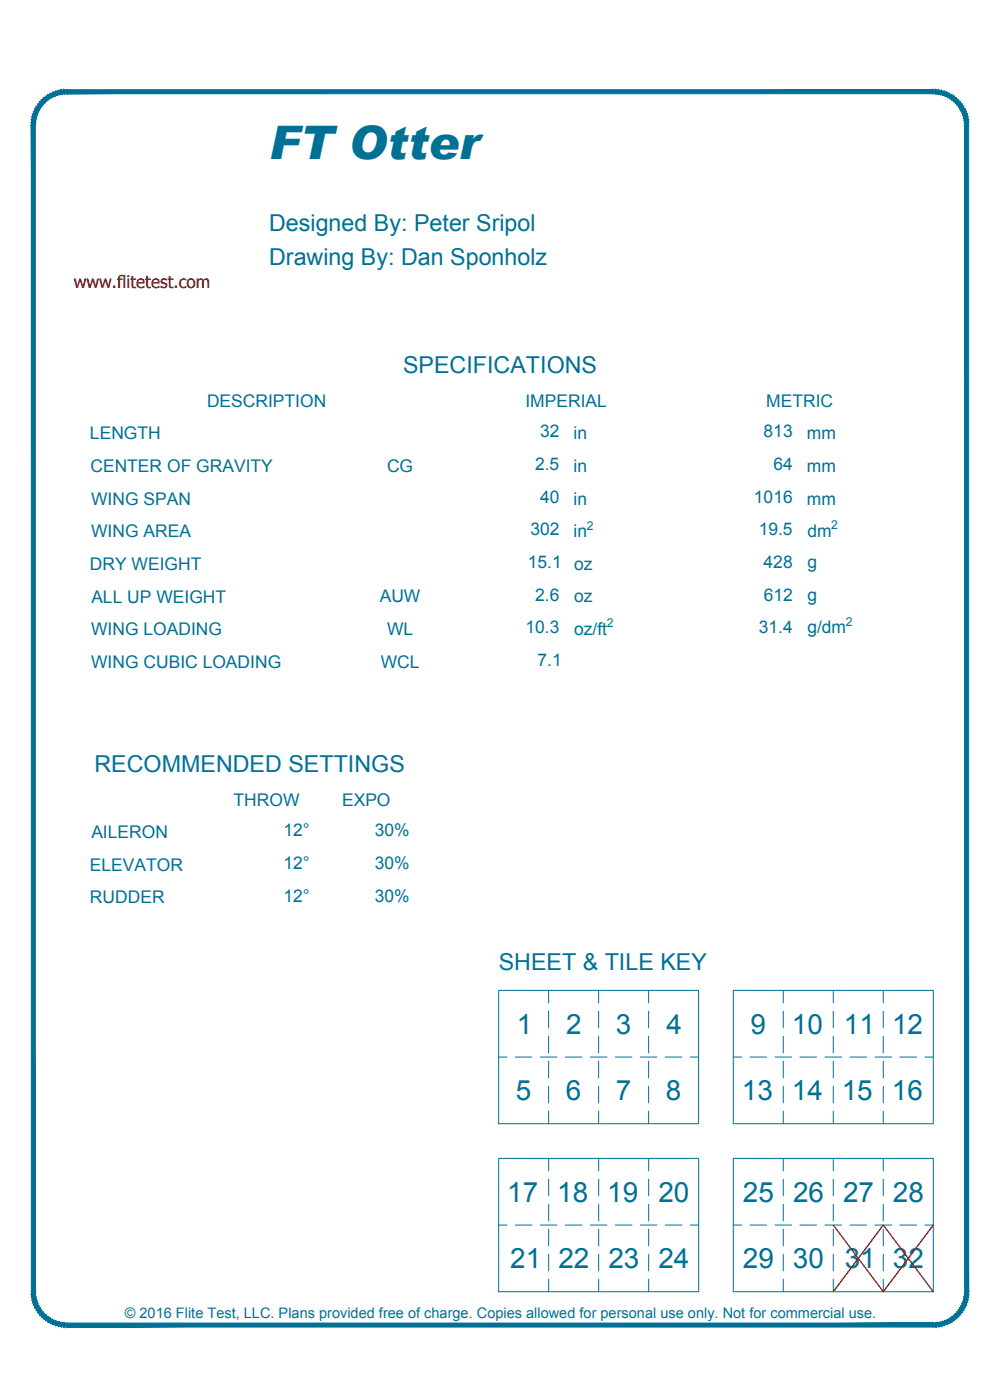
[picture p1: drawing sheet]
<svg xmlns="http://www.w3.org/2000/svg" width="190mm" height="267mm" viewBox="0 0 190 267" stroke-linecap="round" stroke-linejoin="round" font-family="sans-serif">
<!-- layer: 22 TILED -->
<g fill="none" stroke="#007095" stroke-width=".19">
<path d="M95 188.7h38.1v25.4h-38.1zM104.5 188.7v2.4M104.5 192.6v3.2M104.5 197.4v3.2M114 188.7v2.4M114 192.6v3.2M114 197.4v3.2M123.6 188.7v2.4M123.6 192.6v3.2M123.6 197.4v3.2M139.7 188.7h38.1v25.4h-38.1zM149.2 188.7v2.4"/>
<path d="M149.2 192.6v3.2M149.2 197.4v3.2M158.7 188.7v2.4M158.7 192.6v3.2M158.7 197.4v3.2M168.3 188.7v2.4M168.3 192.6v3.2M168.3 197.4v3.2M95 201.4h1.6M98.2 201.4h3.1M102.9 201.4h3.2M104.5 202.2v3.1"/>
<path d="M104.5 206.9v3.2M104.5 211.7v2.4M107.7 201.4h3.2M112.4 201.4h3.2M114 202.2v3.1M114 206.9v3.2M114 211.7v2.4M117.2 201.4h3.2M122 201.4h3.1M123.6 202.2v3.1M123.6 206.9v3.2M123.6 211.7v2.4"/>
<path d="M126.7 201.4h3.2M131.5 201.4h1.6M139.7 201.4h1.6M142.9 201.4h3.1M147.6 201.4h3.2M149.2 202.2v3.1M149.2 206.9v3.2M149.2 211.7v2.4M152.4 201.4h3.2M157.2 201.4h3.1M158.7 202.2v3.1M158.7 206.9v3.2"/>
<path d="M158.7 211.7v2.4M161.9 201.4h3.2M166.7 201.4h3.2M168.3 202.2v3.1M168.3 206.9v3.2M168.3 211.7v2.4M171.4 201.4h3.2M176.2 201.4h1.6M95 220.7h38.1v25.4h-38.1zM95 233.4h1.6M98.2 233.4h3.1M102.9 233.4h3.2"/>
<path d="M104.5 220.7v2.4M104.5 224.6v3.2M104.5 229.4v3.2M104.5 234.2v3.1M104.5 238.9v3.2M107.7 233.4h3.2M112.5 233.4h3.1M114 220.7v2.4M114 224.6v3.2M114 229.4v3.2M114 234.2v3.1M114 238.9v3.2"/>
<path d="M117.2 233.4h3.2M122 233.4h3.2M123.6 220.7v2.4M123.6 224.6v3.2M123.6 229.4v3.2M123.6 234.2v3.1M123.6 238.9v3.2M126.7 233.4h3.2M131.5 233.4h1.6M139.7 220.7h38.1v25.4h-38.1zM139.7 233.4h1.6M142.9 233.4h3.1"/>
<path d="M147.6 233.4h3.2M149.2 220.7v2.4M149.2 224.6v3.2M149.2 229.4v3.2M149.2 234.2v3.1M149.2 238.9v3.2M152.4 233.4h3.2M157.2 233.4h3.1M158.7 220.7v2.4M158.7 224.6v3.2M158.7 229.4v3.2M158.7 234.2v3.1"/>
<path d="M158.7 238.9v3.2M161.9 233.4h3.2M166.7 233.4h3.2M168.3 220.7v2.4M168.3 224.6v3.2M168.3 229.4v3.2M168.3 234.2v3.1M168.3 238.9v3.2M171.4 233.4h3.2M176.2 233.4h1.6M104.5 243.7v2.4M114 243.7v2.4"/>
<path d="M123.6 243.7v2.4M149.2 243.7v2.4M158.7 243.7v2.4M168.3 243.7v2.4"/>
</g>
<g fill="#007095" stroke="#007095" stroke-width=".19">
<path d="M6 246.1h.7l-.7 .5zM6 246.6l.7-.1v-.4zM6 246.6l.7-.1-.7 .6zM6 247.1l.8-.1-.1-.5zM6 247.1l.8-.1-.7 .6zM6.1 247.6l.8-.1-.1-.5zM6.1 247.6l.8-.1-.6 .6zM6.9 247.5l-.6 .6 .7-.2zM6.3 248.1l.7-.2-.5 .7zM7 247.9l-.5 .7 .7-.3zM6.5 248.6l.7-.3-.5 .8zM7.2 248.3l-.5 .8 .7-.3zM6.7 249.1l.7-.3-.4 .8zM7.4 248.8l-.4 .8 .6-.4zM7 249.6l.6-.4-.4 .8zM7.6 249.2l-.4 .8 .7-.4zM7.2 250l.7-.4-.3 .8zM7.9 249.6l-.3 .8 .6-.5zM7.6 250.4l.6-.5-.3 .9zM8.2 249.9l-.3 .9 .6-.5zM7.9 250.8l.6-.5-.2 .9zM8.5 250.3l-.2 .9 .5-.6zM8.8 250.6l-.1 .9-.4-.3zM8.8 250.6l-.1 .9 .5-.6zM9.2 250.9v.9l-.5-.3zM9.2 250.9v.9l.4-.6zM9.6 251.2v.9l-.4-.3zM9.6 251.2v.9l.4-.7zM10 251.4l.1 .9-.5-.2zM10 251.4l.1 .9 .3-.7zM10.4 251.6l.2 .9-.5-.2zM10.4 251.6l.2 .9 .2-.8zM10.8 251.7l.3 .9-.5-.1zM10.8 251.7l.3 .9 .2-.7zM11.3 251.9l.3 .8-.5-.1zM11.3 251.9l.3 .8 .2-.7zM11.8 252l.4 .8-.6-.1zM11.8 252l.4 .8v-.8zM12.2 252l.5 .8h-.5zM12.2 252l.5 .8v-.8z"/>
<path d="M12.7 252v.8l165.1-.8zM12.7 252.8l165.1-.8v.8z"/>
<path d="M177.8 252l.5 .8h-.5zM177.8 252l.5 .8v-.8zM178.3 252l.5 .7-.5 .1zM178.3 252l.5 .7-.1-.7zM178.7 252l.7 .6-.6 .1zM178.7 252l.7 .6-.2-.7zM179.2 251.9l.7 .6-.5 .1zM179.2 251.9l.7 .6-.3-.8zM179.6 251.7l.8 .6-.5 .2zM179.6 251.7l.8 .6-.3-.7zM180.1 251.6l.7 .5-.4 .2zM180.1 251.6l.7 .5-.3-.7zM180.5 251.4l.8 .4-.5 .3zM180.5 251.4l.8 .4-.4-.6zM180.9 251.2l.8 .3-.4 .3zM180.9 251.2l.8 .3-.4-.6zM181.3 250.9l.9 .3-.5 .3zM181.3 250.9l.9 .3-.5-.6zM181.7 250.6l.9 .2-.4 .4zM181.7 250.6l.9 .2-.6-.5zM182 250.3l.9 .1-.3 .4zM182.3 249.9l-.3 .4 .9 .1zM182.3 249.9l.9 .1-.3 .4zM182.6 249.6l-.3 .3 .9 .1zM182.6 249.6h.9l-.3 .4zM182.9 249.2l-.3 .4h.9zM182.9 249.2l.9-.1-.3 .5zM183.1 248.8l-.2 .4 .9-.1zM183.1 248.8l.9-.2-.2 .5zM183.3 248.3l-.2 .5 .9-.2zM183.3 248.3l.9-.2-.2 .5zM183.5 247.9l-.2 .4 .9-.2zM183.5 247.9l.8-.3-.1 .5zM183.6 247.5l-.1 .4 .8-.3zM183.6 247.5l.8-.4-.1 .5zM183.7 247l-.1 .5 .8-.4zM183.7 247l.8-.4-.1 .5zM183.7 246.5v.5l.8-.4zM183.7 246.5l.8-.4v.5zM183.8 246.1l-.1 .4 .8-.4z"/>
<path d="M183.8 23.8v222.3h.7zM183.8 23.8h.7v222.3z"/>
<path d="M183.8 23.8l.7-.5v.5zM183.7 23.3l.1 .5 .7-.5zM183.7 23.3l.7-.5 .1 .5zM183.7 22.9v.4l.7-.5zM183.7 22.9l.6-.7 .1 .6zM183.6 22.4l.1 .5 .6-.7zM184.2 21.7l.1 .5-.7 .2zM183.5 22l.1 .4 .6-.7zM184 21.2l.2 .5-.7 .3zM183.3 21.5l.2 .5 .5-.8zM183.8 20.8l.2 .4-.7 .3zM183.1 21.1l.2 .4 .5-.7zM183.5 20.3l.3 .5-.7 .3zM182.9 20.7l.2 .4 .4-.8zM183.2 19.9l.3 .4-.6 .4zM182.6 20.3l.3 .4 .3-.8zM182.9 19.4l.3 .5-.6 .4zM182.3 19.9l.3 .4 .3-.9zM182.6 19.1l.3 .3-.6 .5zM182.6 19.1l-.6 .5 .3 .3zM182.2 18.7l.4 .4-.6 .5zM182.2 18.7l-.5 .6 .3 .3zM181.7 18.4l.5 .3-.5 .6zM181.7 18.4l-.4 .6 .4 .3zM181.3 18.1l.4 .3-.4 .6zM181.3 18.1l-.4 .6 .4 .3zM180.8 17.8l.5 .3-.4 .6zM180.8 17.8l-.3 .7 .4 .2zM180.4 17.6l.4 .2-.3 .7zM180.4 17.6l-.3 .7 .4 .2zM179.9 17.4l.5 .2-.3 .7zM179.9 17.4l-.3 .7 .5 .2zM179.4 17.3l.5 .1-.3 .7zM179.4 17.3l-.2 .7 .4 .1zM178.8 17.2l.6 .1-.2 .7zM178.8 17.2l-.1 .7 .5 .1zM178.3 17.1l.5 .1-.1 .7zM178.3 17.1v.8h.4zM177.8 17.1h.5v.8zM177.8 17.1v.8h.5z"/>
<path d="M12.7 17.9h165.1v-.8zM12.7 17.1h165.1l-165.1 .8z"/>
<path d="M12.2 17.1h.5v.8zM12.2 17.1v.8h.5zM11.6 17.2l.6-.1v.8zM11.6 17.2l.2 .7h.4zM11.1 17.3l.5-.1 .2 .7zM11.1 17.3l.2 .7 .5-.1zM10.6 17.4l.5-.1 .2 .7zM10.6 17.4l.2 .7 .5-.1zM10.1 17.6l.5-.2 .2 .7zM10.1 17.6l.3 .7 .4-.2zM9.6 17.8l.5-.2 .3 .7zM9.6 17.8l.4 .7 .4-.2zM9.2 18.1l.4-.3 .4 .7zM9.2 18.1l.4 .6 .4-.2zM8.7 18.4l.5-.3 .4 .6zM8.7 18.4l.5 .6 .4-.3zM8.3 18.7l.4-.3 .5 .6zM8.3 18.7l.5 .6 .4-.3zM7.9 19.1l.4-.4 .5 .6zM7.9 19.1l.6 .5 .3-.3zM7.9 19.1l.6 .5-.9-.2zM7.6 19.4l.6 .5 .3-.3zM7.6 19.4l.6 .5h-1zM7.2 19.9l.7 .4 .3-.4zM7.2 19.9l.7 .4h-.9zM7 20.3l.6 .4 .3-.4zM7 20.3l.6 .4-.9 .1zM6.7 20.8l.7 .3 .2-.4zM6.7 20.8l.7 .3-.9 .1zM6.5 21.2l.7 .3 .2-.4zM6.5 21.2l.7 .3-.9 .2zM6.3 21.7l.7 .3 .2-.5zM6.3 21.7l.7 .3-.9 .2zM6.1 22.2l.8 .2 .1-.4zM6.1 22.2l.8 .2-.9 .4zM6 22.8l.8 .1 .1-.5zM6 22.8l.8 .1-.8 .4zM6 23.3h.7l.1-.4zM6 23.3h.7l-.7 .5zM6 23.8h.7v-.5z"/>
<path d="M6 23.8l.7 222.3v-222.3zM6 23.8l.7 222.3h-.7z"/>
</g>
<path d="M158.7 233.4l9.6 12.7 9.5-12.7M158.7 246.1l9.6-12.7 9.5 12.7" fill="none" stroke="#f00" stroke-width=".25"/>
<text font-size="8.8" fill="#007095" x="51.3" y="30.3">FT Otter</text>
<g font-size="5.3" fill="#007095">
<text x="98.5" y="196.9">1</text>
<text x="107.9" y="196.9">2</text>
<text x="117.3" y="196.9">3</text>
<text x="126.9" y="196.9">4</text>
<text x="143" y="196.9">9</text>
<text x="150.9" y="196.9">10</text>
<text x="160.8" y="196.9">11</text>
<text x="169.9" y="196.9">12</text>
<text x="98.3" y="209.6">5</text>
<text x="107.8" y="209.6">6</text>
<text x="117.3" y="209.6">7</text>
<text x="126.9" y="209.6">8</text>
<text x="141.3" y="209.6">13</text>
<text x="150.9" y="209.6">14</text>
<text x="160.4" y="209.6">15</text>
<text x="169.9" y="209.6">16</text>
<text x="96.6" y="228.9">17</text>
<text x="106.1" y="228.9">18</text>
<text x="115.7" y="228.9">19</text>
<text x="125.4" y="228.9">20</text>
<text x="141.5" y="228.9">25</text>
<text x="151.1" y="228.9">26</text>
<text x="160.6" y="228.9">27</text>
<text x="170.1" y="228.9">28</text>
<text x="97.2" y="241.6">21</text>
<text x="106.4" y="241.6">22</text>
<text x="115.9" y="241.6">23</text>
<text x="125.4" y="241.6">24</text>
<text x="141.5" y="241.6">29</text>
<text x="151" y="241.6">30</text>
<text x="160.9" y="241.6">31</text>
<text x="170.1" y="241.6">32</text>
</g>
<g font-size="4.4" fill="#007095">
<text x="51.3" y="44.1">Designed By: Peter Sripol</text>
<text x="51.3" y="50.5">Drawing By: Dan Sponholz</text>
<text x="76.8" y="71.1">SPECIFICATIONS</text>
<text x="18" y="147.1">RECOMMENDED SETTINGS</text>
<text x="95" y="184.7">SHEET &amp; TILE KEY</text>
</g>
<text font-size="3.3" x="14" y="54.9">www.flitetest.com</text>
<g font-size="3.3" fill="#007095">
<text x="39.4" y="77.4">DESCRIPTION</text>
<text x="100.1" y="77.4">IMPERIAL</text>
<text x="146" y="77.4">METRIC</text>
<text x="17.1" y="83.7">LENGTH</text>
<text x="102.9" y="83.3">32</text>
<text x="109.3" y="83.7">in</text>
<text x="145.5" y="83.3">813</text>
<text x="153.7" y="83.7">mm</text>
<text x="17.2" y="89.9">CENTER OF GRAVITY</text>
<text x="73.7" y="89.9">CG</text>
<text x="101.9" y="89.5">2.5</text>
<text x="109.3" y="89.9">in</text>
<text x="147.3" y="89.5">64</text>
<text x="153.7" y="89.9">mm</text>
<text x="102.9" y="95.7">40</text>
<text x="143.6" y="95.7">1016</text>
<text x="17.4" y="96.1">WING SPAN</text>
<text x="101" y="101.9">302</text>
<text x="109.3" y="96.1">in</text>
<text x="144.5" y="101.9">19.5</text>
<text x="153.7" y="96.1">mm</text>
<text x="17.4" y="102.3">WING AREA</text>
<text x="109.3" y="102.3">in</text>
<text x="153.8" y="102.3">dm</text>
<text x="17.1" y="108.6">DRY WEIGHT</text>
<text x="100.6" y="108.2">15.1</text>
<text x="109.4" y="108.5">oz</text>
<text x="145.5" y="108.2">428</text>
<text x="153.8" y="108.2">g</text>
<text x="17.4" y="114.8">ALL UP WEIGHT</text>
<text x="72.3" y="114.8">AUW</text>
<text x="101.9" y="114.4">2.6</text>
<text x="109.4" y="114.8">oz</text>
<text x="145.5" y="114.4">612</text>
<text x="153.8" y="114.4">g</text>
<text x="17.4" y="121">WING LOADING</text>
<text x="73.7" y="121">WL</text>
<text x="100.1" y="120.6">10.3</text>
<text x="109.4" y="121">oz/ft</text>
<text x="144.6" y="120.6">31.4</text>
<text x="153.8" y="120.7">g/dm</text>
<text x="17.4" y="127.2">WING CUBIC LOADING</text>
<text x="72.5" y="127.2">WCL</text>
<text x="102.4" y="126.8">7.1</text>
<text x="44.5" y="153.5">THROW</text>
<text x="65.2" y="153.5">EXPO</text>
<text x="17.4" y="159.7">AILERON</text>
<text x="54" y="159.3">12°</text>
<text x="71.4" y="159.3">30%</text>
<text x="17.1" y="165.9">ELEVATOR</text>
<text x="54" y="165.5">12°</text>
<text x="71.4" y="165.5">30%</text>
<text x="17.1" y="172.1">RUDDER</text>
<text x="54" y="171.7">12°</text>
<text x="71.4" y="171.8">30%</text>
</g>
<text font-size="2.8" fill="#007095" x="23.8" y="251">© 2016 Flite Test, LLC. Plans provided free of charge. Copies allowed for personal use only. Not for commercial use.</text>
<g font-size="2.3" fill="#007095">
<text x="111.8" y="100.9">2</text>
<text x="158.4" y="100.8">2</text>
<text x="115.6" y="119.5">2</text>
<text x="161.1" y="119.2">2</text>
</g>
</svg>
